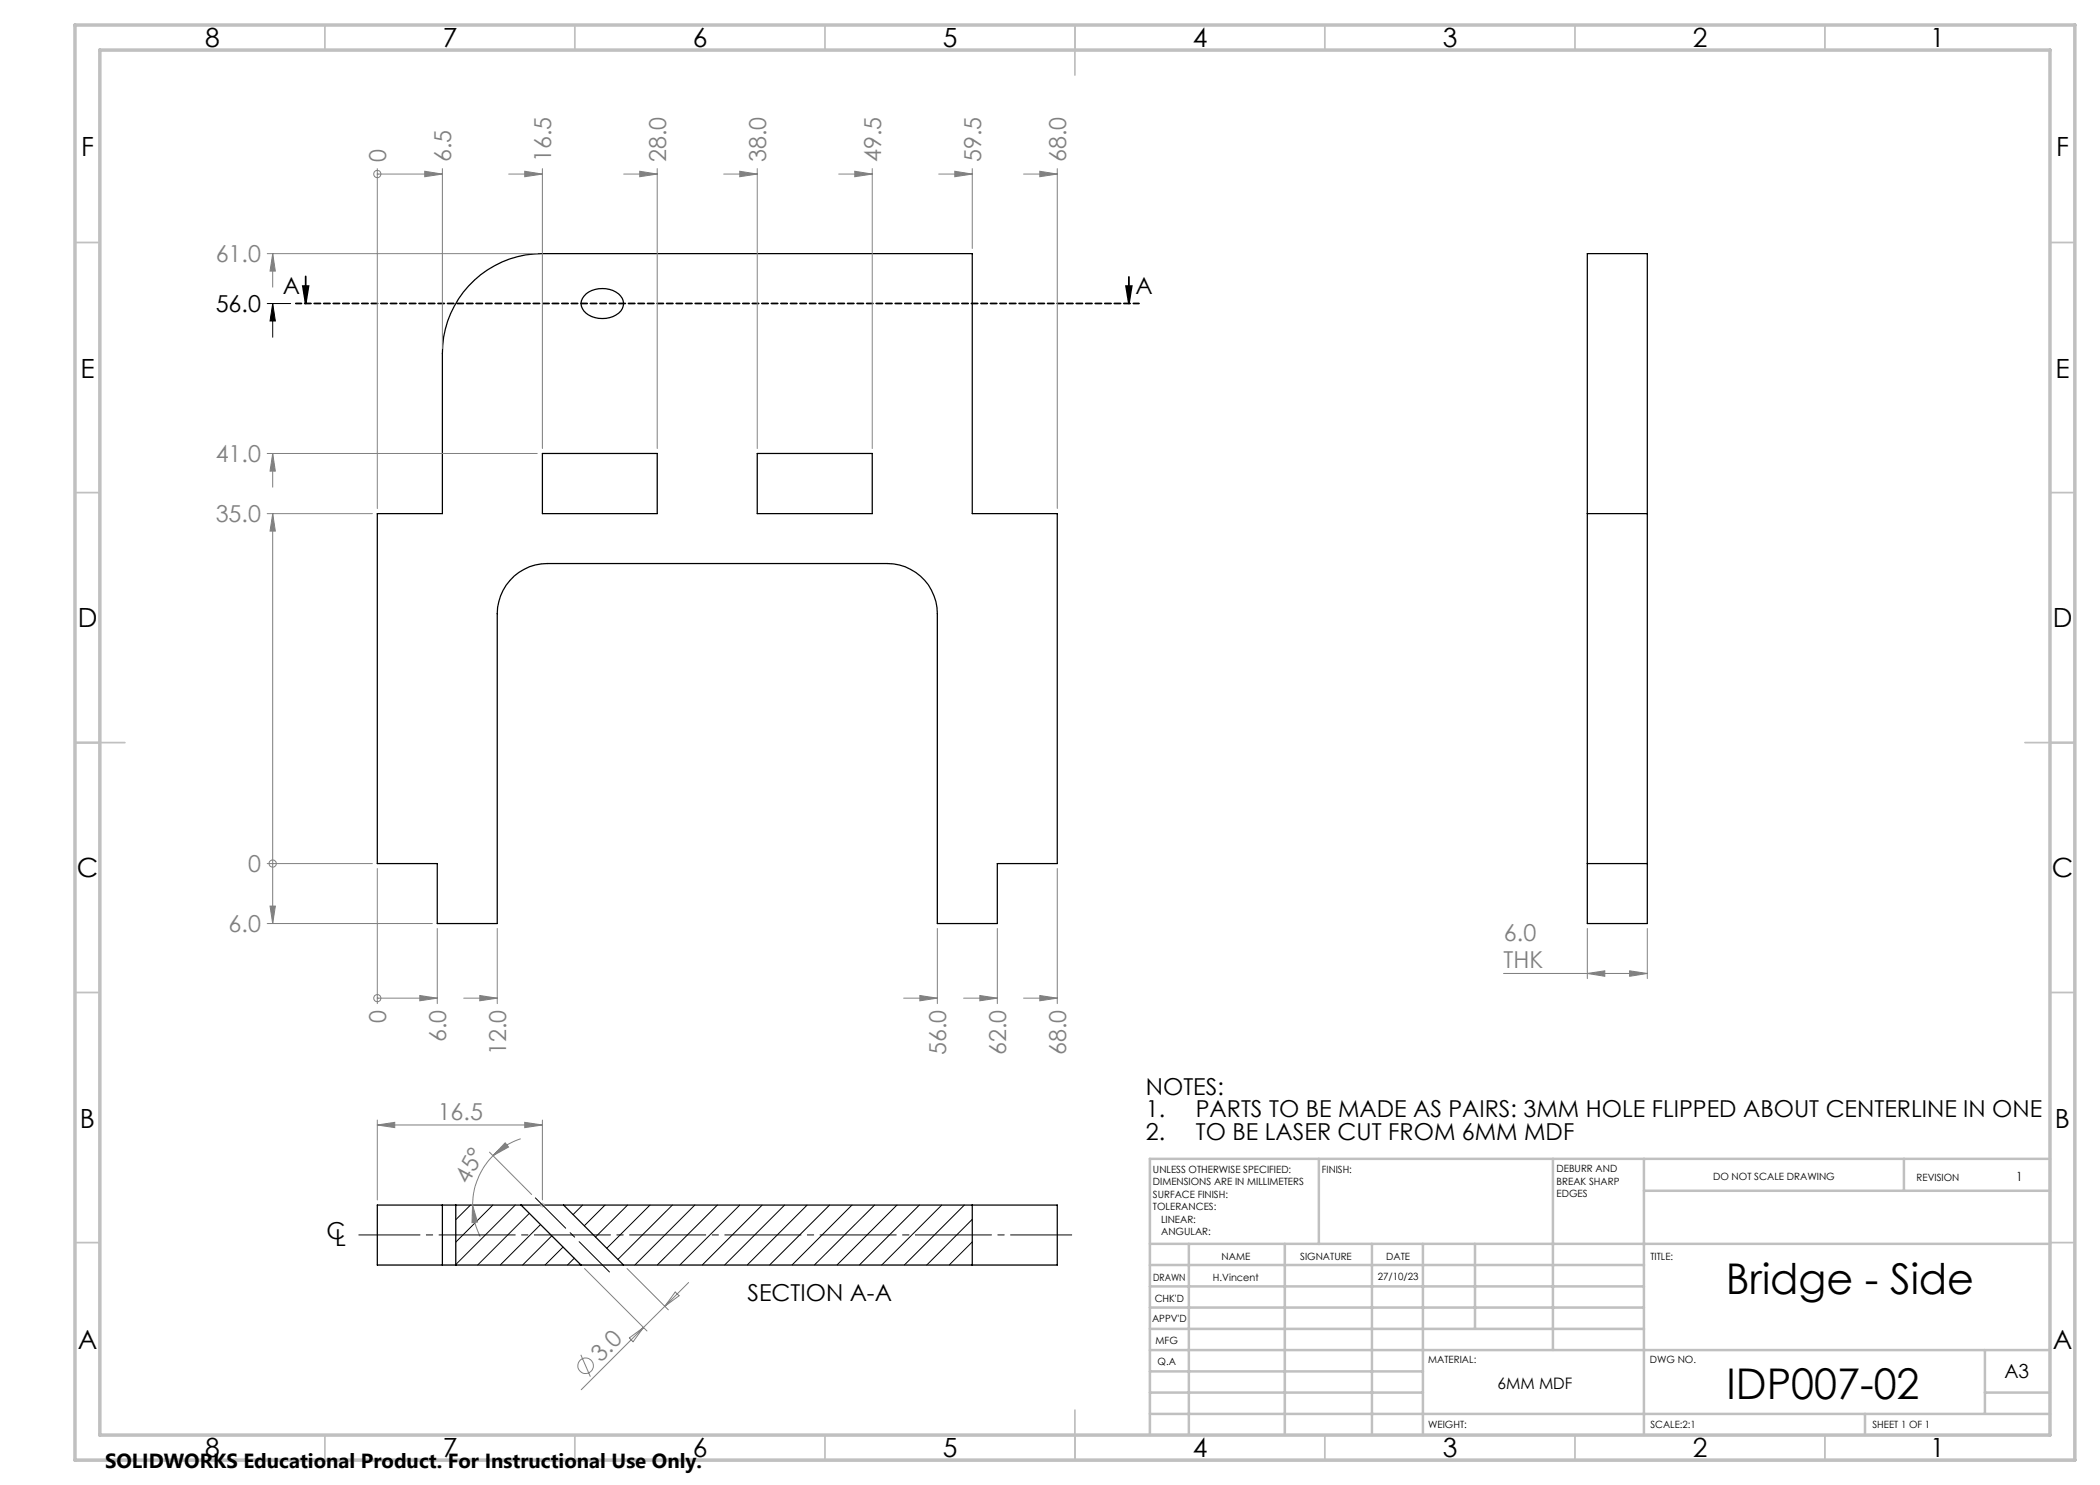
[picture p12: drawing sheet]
<svg xmlns="http://www.w3.org/2000/svg" width="420mm" height="297mm" viewBox="0 0 420 297" stroke-linecap="round" stroke-linejoin="round" font-family="sans-serif">
<g fill="none" stroke="#000" stroke-width=".25">
<path d="M93.7 57.2a19.8 19.8 0 0 1 14.8-6.5h86v52h17v70h-12v12h-12v-62a10 10 0 0 0-10.1-10h-67.9a10 10 0 0 0-10.1 10v62h-11.9v-12h-12v-70h13v-32a19.7 19.7 0 0 1 5.2-13.5zM117.2 58.8a5.3 5.3 0 0 1 6.9 .4 2.43 2.43 0 0 1-.9 3.8 5.3 5.3 0 0 1-6.4-.8 2.29 2.29 0 0 1 .4-3.4zM317.5 50.7h12v134h-12zM108.5 90.7h22.9v12h-22.9zM151.4 90.7h23v12h-23zM317.5 102.7h12M317.5 172.7h12M88.5 253h2.7M88.5 241h2.7M88.5 241h-13v12h13M88.5 241v12M91.2 241v12"/>
<path d="M91.2 241h13M91.2 253h25M104.2 241h8.5M104.2 241l12 12M112.7 241h98.8v12h-86.8M112.7 241l12 12M116.2 253h8.5M194.5 241v12"/>
</g>
<g fill="none" stroke="#000" stroke-width=".2">
<path d="M53.4 60.7h4.7M54.5 60.7v6.7M54.5 60.7l.6 3.5h-1.1zM94.1 241l-2.9 2.9M98.6 241l-7.4 7.4M103 241l-11.8 11.9M105.9 242.7l-10.4 10.3M108.1 244.9l-8.1 8.1M110.4 247.2l-5.9 5.8M112.6 249.4l-3.6 3.6M114.9 251.6l-1.4 1.4M116.5 241l-1.9 1.9"/>
<path d="M121 241l-4.1 4.1M125.5 241l-6.4 6.4M130 241l-8.6 8.7M134.5 241l-10.9 10.9M139 241l-12 12M143.5 241l-12.1 12M148 241l-12 12M152.4 241l-12 12M156.9 241l-12 12M161.4 241l-12 12M165.9 241l-12 12M170.4 241l-12 12"/>
<path d="M174.9 241l-12 12M179.4 241l-12 12M183.9 241l-12 12M188.3 241l-11.9 12M192.9 241l-12 12M194.5 243.9l-9.2 9.1M194.5 248.4l-4.7 4.6M194.5 252.9l-.2 .1"/>
</g>
<g fill="none" stroke="#808080" stroke-width=".2">
<path d="M75.5 34.8h.1M75.5 33.7v68M75.5 34.8h13M84.9 34.3l3.6 .5-3.6 .5zM88.5 33.7v36M101.7 34.8h6.8M105 34.3l3.5 .5-3.5 .5zM108.5 33.7v56M124.7 34.8h6.7M128 34.3l3.4 .5-3.4 .5zM131.4 33.7v56M144.7 34.8h6.7"/>
<path d="M148 34.3l3.4 .5-3.4 .5zM151.4 33.7v56M167.7 34.8h6.7M171 34.3l3.4 .5-3.4 .5zM174.4 33.7v56M187.7 34.8h6.8M191 34.3l3.5 .5-3.5 .5zM194.5 33.7v16M204.7 34.8h6.8M208 34.3l3.5 .5-3.5 .5zM211.5 33.7v68M53.4 50.7h54.1"/>
<path d="M54.5 50.7l.6 3.5h-1.1zM54.5 50.7v6.7M53.4 90.7h54.1M54.5 90.7l.6 3.5h-1.1zM54.5 90.7v6.7M53.4 102.7h21.1M54.5 102.7l.6 3.5h-1.1zM54.5 102.7v82M53.4 172.7h21.1M54.5 172.7h.1M75.5 173.7v27M211.5 173.7v27"/>
<path d="M53.4 184.7h33.1M54 181.2h1.1l-.6 3.5zM75.5 199.6h.1M75.5 199.6h12M84 199.1l3.5 .5-3.5 .6zM87.5 185.7v15M92.7 199.6h6.7M96 199.1l3.4 .5-3.4 .6zM99.4 185.7v15M180.7 199.6h6.8M184 199.1l3.5 .5-3.5 .6zM187.5 185.7v15"/>
<path d="M192.7 199.6h6.8M196 199.1l3.5 .5-3.5 .6zM199.5 185.7v15M204.7 199.6h6.8M208 199.1l3.5 .5-3.5 .6zM300.7 194.7h28.8M317.5 194.7l3.5-.5v1.1zM317.5 185.7v10M325.9 194.2l3.6 .5-3.6 .6zM329.5 185.7v10M75.5 225l3.5-.5v1zM75.5 224v16"/>
<path d="M75.5 225h33M97.9 230.4l8.4 8.5M98.6 231.1a14.4 14.4 0 0 0-4.1 9.9M101 228.6l.7 .8-3.1 1.7zM104.1 227.7a14.3 14.3 0 0 0-5.5 3.4M105 224.5l3.5 .5-3.5 .5zM108.5 224v16M94.5 241l1 3.4-1.1 .1zM94.5 241a14 14 0 0 0 1.5 6.3M116.9 253.7l12.5 12.5M125.4 253.7l8.3 8.3M135 258.4l.8 .7-2.8 2.2z"/>
<path d="M137.7 256.5l-4.7 4.8M116.2 271l1.9 4.3M125.9 267.6l2.8-2.1-2.1 2.9zM128.7 265.5l-12.5 12.5M133 261.3l-4.3 4.2"/>
<circle cx="75.4" cy="34.8" r=".72"/>
<circle cx="54.5" cy="172.7" r=".71"/>
<circle cx="75.5" cy="199.6" r=".71"/>
<circle cx="117.1" cy="273.1" r="1.55"/>
</g>
<path d="M60.6 57.2h1.1l-.6 3.5zM61.1 55.3v5.4M225.2 57.2h1.1l-.5 3.5zM225.8 55.4v5.3" fill="none" stroke="#000" stroke-width=".35"/>
<path d="M107.9 241h1.1M108.1 240.7l.7 .7M108.5 240.5v1M108.8 240.7l-.7 .7" fill="none" stroke="#c0c0c0" stroke-width=".2"/>
<path d="M107.1 239.6l14.8 14.8" fill="none" stroke="#000" stroke-width=".2" stroke-dasharray="15.2 1.3 1.3 1.3" stroke-dashoffset="6.7"/>
<path d="M214.3 247h-142.5" fill="none" stroke="#000" stroke-width=".2" stroke-dasharray="15.2 1.3 1.3 1.3" stroke-dashoffset="3"/>
<path d="M227.8 60.7h-168.6" fill="none" stroke="#000" stroke-width=".35" stroke-dasharray="1.3 .6" stroke-dashoffset=".1"/>
<g fill="none" stroke="#c0c0c0" stroke-width=".35">
<path d="M65 5v5M115 5v5M165 5v5M215 5v10M265 5v5M315 5v5M365 5v5M15 48.5h5M410 48.5h5M15 98.5h5M410 98.5h5M15 148.5h10"/>
<path d="M405 148.5h10M15 198.5h5M410 198.5h5M15 248.5h5M410 248.5h5M65 287v5M115 287v5M165 287v5M215 282v10M265 287v5M315 287v5M365 287v5"/>
</g>
<g fill="none" stroke="#c0c0c0" stroke-width=".5">
<path d="M263.8 231.8v17M310.6 231.8v38.2M328.8 231.8v55.2M328.8 238.2h81.2M380.8 231.8v6.4M410 231.8h-180v55.2M230 248.8h180M230 257.3h98.8M230 253h98.8M237.8 248.8v38.2M257 248.8v38.2M274.4 248.8v38.2"/>
<path d="M284.6 248.8v38.2M295 248.8v17M230 265.8h98.8M230 261.5h98.8M230 278.5h54.6M230 274.3h54.6M230 270h180M397 278.5h13M397 270v12.8M230 282.8h180M373 282.8v4.2"/>
</g>
<path d="M15 5h400v287h-400zM20 10h390v277h-390z" fill="none" stroke="#c0c0c0" stroke-width=".7"/>
<g fill="#000">
<path d="M54.5 60.7l.6 3.5h-1.1z"/>
<path d="M225.2 57.2h1.1l-.5 3.5zM60.6 57.2h1.1l-.6 3.5z"/>
</g>
<g fill="#808080">
<path d="M54.5 102.7l.6 3.5h-1.1zM54.5 90.7l.6 3.5h-1.1zM54.5 50.7l.6 3.5h-1.1zM54 181.2h1.1l-.6 3.5zM105 224.5l3.5 .5-3.5 .5zM75.5 225l3.5-.5v1z"/>
<path d="M84 199.1l3.5 .5-3.5 .6zM96 199.1l3.4 .5-3.4 .6zM184 199.1l3.5 .5-3.5 .6zM196 199.1l3.5 .5-3.5 .6zM208 199.1l3.5 .5-3.5 .6zM84.9 34.3l3.6 .5-3.6 .5zM105 34.3l3.5 .5-3.5 .5zM128 34.3l3.4 .5-3.4 .5zM148 34.3l3.4 .5-3.4 .5zM171 34.3l3.4 .5-3.4 .5zM191 34.3l3.5 .5-3.5 .5zM208 34.3l3.5 .5-3.5 .5z"/>
<path d="M317.5 194.7l3.5-.5v1.1zM325.9 194.2l3.6 .5-3.6 .6z"/>
<path d="M101 228.6l.7 .8-3.1 1.7zM94.5 241l1 3.4-1.1 .1z"/>
</g>
<g font-size="8.5">
<text x="345.2" y="258.8">Bridge - Side</text>
<text x="345.3" y="279.7">IDP007-02</text>
</g>
<g font-size="5.3">
<text x="41" y="9.5">8</text>
<text x="88.5" y="9.5">7</text>
<text x="138.5" y="9.5">6</text>
<text x="188.5" y="9.5">5</text>
<text x="238.5" y="9.5">4</text>
<text x="288.5" y="9.5">3</text>
<text x="338.5" y="9.5">2</text>
<text x="386" y="9.5">1</text>
<text x="16.2" y="31.2">F</text>
<text x="411.2" y="31.2">F</text>
<text x="16.1" y="75.5">E</text>
<text x="411.1" y="75.5">E</text>
<text x="15.5" y="125.5">D</text>
<text x="410.5" y="125.5">D</text>
<text x="15.4" y="175.5">C</text>
<text x="410.4" y="175.5">C</text>
<text x="16" y="225.5">B</text>
<text x="411" y="225.5">B</text>
<text x="15.5" y="269.7">A</text>
<text x="410.5" y="269.7">A</text>
<text x="41" y="291.5">8</text>
<text x="88.5" y="291.5">7</text>
<text x="138.5" y="291.5">6</text>
<text x="188.5" y="291.5">5</text>
<text x="238.5" y="291.5">4</text>
<text x="288.5" y="291.5">3</text>
<text x="338.5" y="291.5">2</text>
<text x="386" y="291.5">1</text>
</g>
<g font-size="4.7" fill="#808080">
<text x="77.2" y="32.4" transform="rotate(-90 77.2 32.4)">0</text>
<text x="90.2" y="32.4" transform="rotate(-90 90.2 32.4)">6.5</text>
<text x="110.2" y="32.4" transform="rotate(-90 110.2 32.4)">16.5</text>
<text x="133.2" y="32.4" transform="rotate(-90 133.2 32.4)">28.0</text>
<text x="153.2" y="32.4" transform="rotate(-90 153.2 32.4)">38.0</text>
<text x="176.2" y="32.4" transform="rotate(-90 176.2 32.4)">49.5</text>
<text x="196.2" y="32.4" transform="rotate(-90 196.2 32.4)">59.5</text>
<text x="213.2" y="32.4" transform="rotate(-90 213.2 32.4)">68.0</text>
<text x="43.1" y="52.5">61.0</text>
<text x="43.1" y="92.5">41.0</text>
<text x="43.1" y="104.5">35.0</text>
<text x="49.6" y="174.5">0</text>
<text x="45.7" y="186.5">6.0</text>
<text x="300.8" y="188.1">6.0</text>
<text x="300.7" y="193.7">THK</text>
<text x="77.2" y="204.6" transform="rotate(-90 77.2 204.6)">0</text>
<text x="89.2" y="208.5" transform="rotate(-90 89.2 208.5)">6.0</text>
<text x="101.2" y="211" transform="rotate(-90 101.2 211)">12.0</text>
<text x="189.2" y="211" transform="rotate(-90 189.2 211)">56.0</text>
<text x="201.2" y="211" transform="rotate(-90 201.2 211)">62.0</text>
<text x="213.2" y="211" transform="rotate(-90 213.2 211)">68.0</text>
<text x="87.5" y="224">16.5</text>
<text x="93.7" y="237" transform="rotate(-62 93.7 237)">45°</text>
<text x="120.2" y="272.5" transform="rotate(-45 120.2 272.5)">3.0</text>
</g>
<g font-size="4.7">
<text x="56.6" y="58.9">A</text>
<text x="227.1" y="58.9">A</text>
<text x="43.1" y="62.5">56.0</text>
<text x="229.2" y="218.9">NOTES:</text>
<text x="229.2" y="223.4">1.</text>
<text x="229.2" y="228">2.</text>
<text x="239.2" y="223.4">PARTS TO BE MADE AS PAIRS: 3MM HOLE FLIPPED ABOUT CENTERLINE IN ONE</text>
<text x="239.2" y="228">TO BE LASER CUT FROM 6MM MDF</text>
<text x="65.3" y="247.9">C</text>
<text x="67" y="249.2">L</text>
<text x="149.5" y="260.2">SECTION A-A</text>
</g>
<text font-size="4.1" x="21" y="293.7">SOLIDWORKS Educational Product. For Instructional Use Only.</text>
<text font-size="3.9" x="400.9" y="275.5">A3</text>
<text font-size="3.2" x="299.5" y="277.9">6MM MDF</text>
<text font-size="2.5" x="403.2" y="236.1">1</text>
<g font-size="2">
<text x="230.6" y="234.6">UNLESS OTHERWISE SPECIFIED:</text>
<text x="230.6" y="237.1">DIMENSIONS ARE IN MILLIMETERS</text>
<text x="230.6" y="239.6">SURFACE FINISH:</text>
<text x="264.4" y="234.6">FINISH:</text>
<text x="311.3" y="234.5">DEBURR AND</text>
<text x="311.3" y="237">BREAK SHARP</text>
<text x="311.3" y="239.5">EDGES</text>
<text x="342.6" y="236">DO NOT SCALE DRAWING</text>
<text x="383.3" y="236.2">REVISION</text>
<text x="230.6" y="242.1">TOLERANCES:</text>
<text x="232.2" y="244.6">LINEAR:</text>
<text x="232.2" y="247.1">ANGULAR:</text>
<text x="244.3" y="252">NAME</text>
<text x="260" y="251.9">SIGNATURE</text>
<text x="277.2" y="251.9">DATE</text>
<text x="330.1" y="251.9">TITLE:</text>
<text x="230.6" y="256.1">DRAWN</text>
<text x="242.6" y="256.1">H.Vincent</text>
<text x="275.6" y="255.9">27/10/23</text>
<text x="230.9" y="260.3">CHK'D</text>
<text x="230.4" y="264.4">APPV'D</text>
<text x="231.1" y="268.8">MFG</text>
<text x="231.5" y="273">Q.A</text>
<text x="285.6" y="272.5">MATERIAL:</text>
<text x="330" y="272.5">DWG NO.</text>
<text x="285.6" y="285.5">WEIGHT:</text>
<text x="330.1" y="285.6">SCALE:2:1</text>
<text x="374.5" y="285.6">SHEET 1 OF 1</text>
</g>
</svg>
